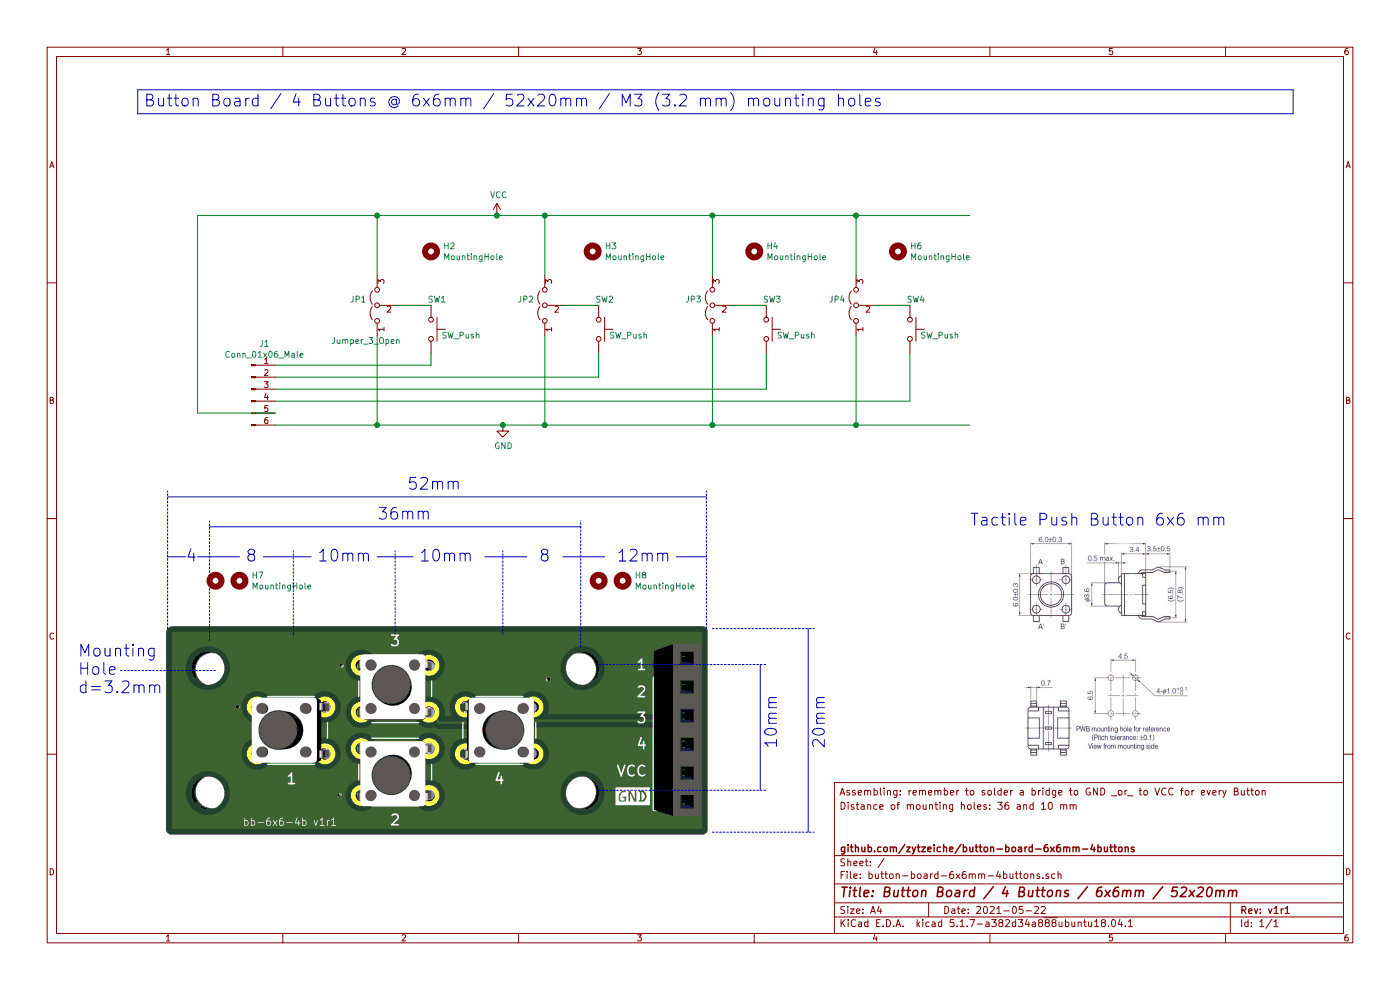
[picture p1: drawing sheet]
EESchema Schematic File Version 4
EELAYER 30 0
EELAYER END
$Descr A4 11693 8268
encoding utf-8
Sheet 1 1
Title "Button Board / 4 Buttons / 6x6mm / 52x20mm"
Date "2021-05-22"
Rev "v1r1"
Comp "github.com/zytzeiche/button-board-6x6mm-4buttons"
Comment1 ""
Comment2 ""
Comment3 "Distance of mounting holes: 36 and 10 mm"
Comment4 "Assembling: remember to solder a bridge to GND _or_ to VCC for every Button"
$EndDescr
$Comp
L Switch:SW_Push SW1
U 1 1
P 3600 2750
F 0 "SW1" V 3350 2800 50  0000 C CNN
F 1 "SW_Push" V 3650 3000 50  0000 C CNN
F 2 "Button_Switch_THT:SW_PUSH_6mm_H7.3mm" H 3600 2950 50  0001 C CNN
F 3 "~" H 3600 2950 50  0001 C CNN
	1    3600 2750
	0    1    1    0   
$EndComp
$Comp
L Switch:SW_Push SW2
U 1 1
P 5000 2750
F 0 "SW2" V 4750 2800 50  0000 C CNN
F 1 "SW_Push" V 5050 3000 50  0000 C CNN
F 2 "Button_Switch_THT:SW_PUSH_6mm_H7.3mm" H 5000 2950 50  0001 C CNN
F 3 "~" H 5000 2950 50  0001 C CNN
	1    5000 2750
	0    1    1    0   
$EndComp
$Comp
L power:GND #PWR0101
U 1 1
P 4200 3550
F 0 "#PWR0101" H 4200 3300 50  0001 C CNN
F 1 "GND" H 4205 3377 50  0000 C CNN
F 2 "" H 4200 3550 50  0001 C CNN
F 3 "" H 4200 3550 50  0001 C CNN
	1    4200 3550
	1    0    0    -1  
$EndComp
$Comp
L Mechanical:MountingHole H1
U 1 1
P 1800 4850
F 0 "H1" H 1900 4896 50  0001 L CNN
F 1 "MountingHole" H 1900 4805 50  0001 L CNN
F 2 "MountingHole:MountingHole_3.2mm_M3" H 1800 4850 50  0001 C CNN
F 3 "~" H 1800 4850 50  0001 C CNN
	1    1800 4850
	1    0    0    -1  
$EndComp
$Comp
L Mechanical:MountingHole H2
U 1 1
P 3600 2100
F 0 "H2" H 3700 2146 50  0000 L CNN
F 1 "MountingHole" H 3700 2055 50  0000 L CNN
F 2 "MountingHole:MountingHole_2.2mm_M2" H 3600 2100 50  0001 C CNN
F 3 "~" H 3600 2100 50  0001 C CNN
	1    3600 2100
	1    0    0    -1  
$EndComp
$Comp
L Mechanical:MountingHole H3
U 1 1
P 4950 2100
F 0 "H3" H 5050 2146 50  0000 L CNN
F 1 "MountingHole" H 5050 2055 50  0000 L CNN
F 2 "MountingHole:MountingHole_2.2mm_M2" H 4950 2100 50  0001 C CNN
F 3 "~" H 4950 2100 50  0001 C CNN
	1    4950 2100
	1    0    0    -1  
$EndComp
$Comp
L Mechanical:MountingHole H4
U 1 1
P 6300 2100
F 0 "H4" H 6400 2146 50  0000 L CNN
F 1 "MountingHole" H 6400 2055 50  0000 L CNN
F 2 "MountingHole:MountingHole_2.2mm_M2" H 6300 2100 50  0001 C CNN
F 3 "~" H 6300 2100 50  0001 C CNN
	1    6300 2100
	1    0    0    -1  
$EndComp
$Comp
L Mechanical:MountingHole H5
U 1 1
P 5000 4850
F 0 "H5" H 5100 4896 50  0001 L CNN
F 1 "MountingHole" H 5100 4805 50  0001 L CNN
F 2 "MountingHole:MountingHole_3.2mm_M3" H 5000 4850 50  0001 C CNN
F 3 "~" H 5000 4850 50  0001 C CNN
	1    5000 4850
	1    0    0    -1  
$EndComp
Text Notes 1200 900  0    98   ~ 0
Button Board / 4 Buttons @ 6x6mm / 52x20mm / M3 (3.2 mm) mounting holes
$Comp
L power:VCC #PWR01
U 1 1
P 4150 1800
F 0 "#PWR01" H 4150 1650 50  0001 C CNN
F 1 "VCC" H 4165 1973 50  0000 C CNN
F 2 "" H 4150 1800 50  0001 C CNN
F 3 "" H 4150 1800 50  0001 C CNN
	1    4150 1800
	1    0    0    -1  
$EndComp
Wire Notes Line
	1400 5250 1400 4100
Wire Notes Line
	5900 5250 5900 4100
Wire Notes Line style solid
	1400 4150 5900 4150
Text Notes 3400 4100 0    98   ~ 0
52mm
Wire Notes Line
	5950 5250 6800 5250
Wire Notes Line
	5950 6950 6800 6950
Text Notes 6900 5800 3    98   ~ 0
20mm
Wire Notes Line
	1750 5350 1750 4350
Wire Notes Line
	4850 5400 4850 4350
Wire Notes Line style solid
	4850 4400 1750 4400
Text Notes 3150 4350 0    98   ~ 0
36mm
Text Notes 1550 4700 0    98   ~ 0
4
Wire Notes Line
	2450 5300 2450 4600
Wire Notes Line
	3300 5300 3300 4600
Wire Notes Line
	4200 5300 4200 4600
Text Notes 2050 4700 0    98   ~ 0
8
Text Notes 2650 4700 0    98   ~ 0
10mm
Text Notes 3500 4700 0    98   ~ 0
10mm
Text Notes 4500 4700 0    98   ~ 0
8
Wire Notes Line style solid
	1400 4650 1550 4650
Wire Notes Line style solid
	1650 4650 2000 4650
Wire Notes Line style solid
	2200 4650 2600 4650
Wire Notes Line style solid
	3150 4650 3450 4650
Wire Notes Line style solid
	4050 4650 4400 4650
Wire Notes Line style solid
	4700 4650 5050 4650
Wire Notes Line style solid
	5650 4650 5900 4650
Text Notes 5150 4700 0    98   ~ 0
12mm
$Comp
L Switch:SW_Push SW3
U 1 1
P 6400 2750
F 0 "SW3" V 6150 2800 50  0000 C CNN
F 1 "SW_Push" V 6450 3000 50  0000 C CNN
F 2 "Button_Switch_THT:SW_PUSH_6mm_H7.3mm" H 6400 2950 50  0001 C CNN
F 3 "~" H 6400 2950 50  0001 C CNN
	1    6400 2750
	0    1    1    0   
$EndComp
Wire Wire Line
	3600 2550 3300 2550
Wire Wire Line
	5000 2550 4700 2550
Wire Wire Line
	6400 2550 6100 2550
Wire Wire Line
	3600 2950 3600 3050
Wire Wire Line
	3600 3050 2300 3050
Wire Wire Line
	5000 2950 5000 3150
Wire Wire Line
	5000 3150 2300 3150
Wire Wire Line
	6400 2950 6400 3250
Wire Wire Line
	4200 3550 4550 3550
Wire Wire Line
	4200 3550 3150 3550
Connection ~ 4200 3550
Wire Wire Line
	8100 1800 7150 1800
Wire Wire Line
	1650 1800 1650 3450
Wire Wire Line
	1650 3450 2300 3450
Connection ~ 4150 1800
Wire Wire Line
	4150 1800 3150 1800
Wire Wire Line
	3150 2800 3150 3550
Connection ~ 3150 3550
Wire Wire Line
	3150 3550 2300 3550
Wire Wire Line
	3150 2300 3150 1800
Connection ~ 3150 1800
Wire Wire Line
	3150 1800 1650 1800
Wire Wire Line
	5950 2300 5950 1800
Connection ~ 5950 1800
Wire Wire Line
	5950 1800 4550 1800
Wire Wire Line
	5950 2800 5950 3550
Connection ~ 5950 3550
Wire Wire Line
	5950 3550 7150 3550
Wire Wire Line
	4550 2300 4550 1800
Connection ~ 4550 1800
Wire Wire Line
	4550 1800 4150 1800
Wire Wire Line
	4550 2800 4550 3550
Connection ~ 4550 3550
Wire Wire Line
	4550 3550 5950 3550
Wire Notes Line style solid
	1150 950  10800 950 
Wire Notes Line style solid
	10800 950  10800 750 
Wire Notes Line style solid
	10800 750  1150 750 
Wire Notes Line style solid
	1150 750  1150 950 
Text Notes 8100 4400 0    98   ~ 0
Tactile Push Button 6x6 mm
Wire Notes Line
	1800 5600 1000 5600
Text Notes 650  5800 0    98   ~ 0
Mounting\nHole\nd=3.2mm
$Comp
L Mechanical:MountingHole H6
U 1 1
P 7500 2100
F 0 "H6" H 7600 2146 50  0000 L CNN
F 1 "MountingHole" H 7600 2055 50  0000 L CNN
F 2 "MountingHole:MountingHole_2.2mm_M2" H 7500 2100 50  0001 C CNN
F 3 "~" H 7500 2100 50  0001 C CNN
	1    7500 2100
	1    0    0    -1  
$EndComp
$Comp
L Switch:SW_Push SW4
U 1 1
P 7600 2750
F 0 "SW4" V 7350 2800 50  0000 C CNN
F 1 "SW_Push" V 7650 3000 50  0000 C CNN
F 2 "Button_Switch_THT:SW_PUSH_6mm_H7.3mm" H 7600 2950 50  0001 C CNN
F 3 "~" H 7600 2950 50  0001 C CNN
	1    7600 2750
	0    1    1    0   
$EndComp
Wire Wire Line
	7600 2550 7300 2550
Wire Wire Line
	7150 2300 7150 1800
Wire Wire Line
	7150 2800 7150 3550
Connection ~ 7150 3550
Wire Wire Line
	7150 3550 8100 3550
Connection ~ 7150 1800
Wire Wire Line
	7150 1800 5950 1800
Wire Wire Line
	6400 3250 2300 3250
Wire Wire Line
	7600 3350 2300 3350
Wire Wire Line
	7600 2950 7600 3350
$Comp
L Mechanical:MountingHole H7
U 1 1
P 2000 4850
F 0 "H7" H 2100 4896 50  0000 L CNN
F 1 "MountingHole" H 2100 4805 50  0000 L CNN
F 2 "MountingHole:MountingHole_3.2mm_M3" H 2000 4850 50  0001 C CNN
F 3 "~" H 2000 4850 50  0001 C CNN
	1    2000 4850
	1    0    0    -1  
$EndComp
$Comp
L Mechanical:MountingHole H8
U 1 1
P 5200 4850
F 0 "H8" H 5300 4896 50  0000 L CNN
F 1 "MountingHole" H 5300 4805 50  0000 L CNN
F 2 "MountingHole:MountingHole_3.2mm_M3" H 5200 4850 50  0001 C CNN
F 3 "~" H 5200 4850 50  0001 C CNN
	1    5200 4850
	1    0    0    -1  
$EndComp
Wire Notes Line style solid
	6750 5250 6750 6950
Wire Notes Line
	5000 5550 6400 5550
Wire Notes Line
	5000 6600 6400 6600
Wire Notes Line style solid
	6350 6600 6350 5550
Text Notes 6500 5800 3    98   ~ 0
10mm
$Comp
L Connector:Conn_01x06_Male J1
U 1 1
P 2100 3250
F 0 "J1" H 2208 3631 50  0000 C CNN
F 1 "Conn_01x06_Male" H 2208 3540 50  0000 C CNN
F 2 "Connector_PinSocket_2.54mm:PinSocket_1x06_P2.54mm_Vertical" H 2100 3250 50  0001 C CNN
F 3 "~" H 2100 3250 50  0001 C CNN
	1    2100 3250
	1    0    0    -1  
$EndComp
$Comp
L Jumper:Jumper_3_Open JP4
U 1 1
P 7150 2550
F 0 "JP4" V 7196 2637 50  0000 L CNN
F 1 "Jumper_3_Open" V 8400 2250 50  0001 L CNN
F 2 "Jumper:SolderJumper-3_P1.3mm_Open_Pad1.0x1.5mm" H 7150 2550 50  0001 C CNN
F 3 "~" H 7150 2550 50  0001 C CNN
	1    7150 2550
	0    -1   -1   0   
$EndComp
$Comp
L Jumper:Jumper_3_Open JP3
U 1 1
P 5950 2550
F 0 "JP3" V 5996 2637 50  0000 L CNN
F 1 "Jumper_3_Open" V 7200 2250 50  0001 L CNN
F 2 "Jumper:SolderJumper-3_P1.3mm_Open_Pad1.0x1.5mm" H 5950 2550 50  0001 C CNN
F 3 "~" H 5950 2550 50  0001 C CNN
	1    5950 2550
	0    -1   -1   0   
$EndComp
$Comp
L Jumper:Jumper_3_Open JP2
U 1 1
P 4550 2550
F 0 "JP2" V 4596 2637 50  0000 L CNN
F 1 "Jumper_3_Open" V 5800 2250 50  0001 L CNN
F 2 "Jumper:SolderJumper-3_P1.3mm_Open_Pad1.0x1.5mm" H 4550 2550 50  0001 C CNN
F 3 "~" H 4550 2550 50  0001 C CNN
	1    4550 2550
	0    -1   -1   0   
$EndComp
$Comp
L Jumper:Jumper_3_Open JP1
U 1 1
P 3150 2550
F 0 "JP1" V 3196 2637 50  0000 L CNN
F 1 "Jumper_3_Open" V 2850 2350 50  0000 L CNN
F 2 "Jumper:SolderJumper-3_P1.3mm_Open_Pad1.0x1.5mm" H 3150 2550 50  0001 C CNN
F 3 "~" H 3150 2550 50  0001 C CNN
	1    3150 2550
	0    -1   -1   0   
$EndComp
$EndSCHEMATC
